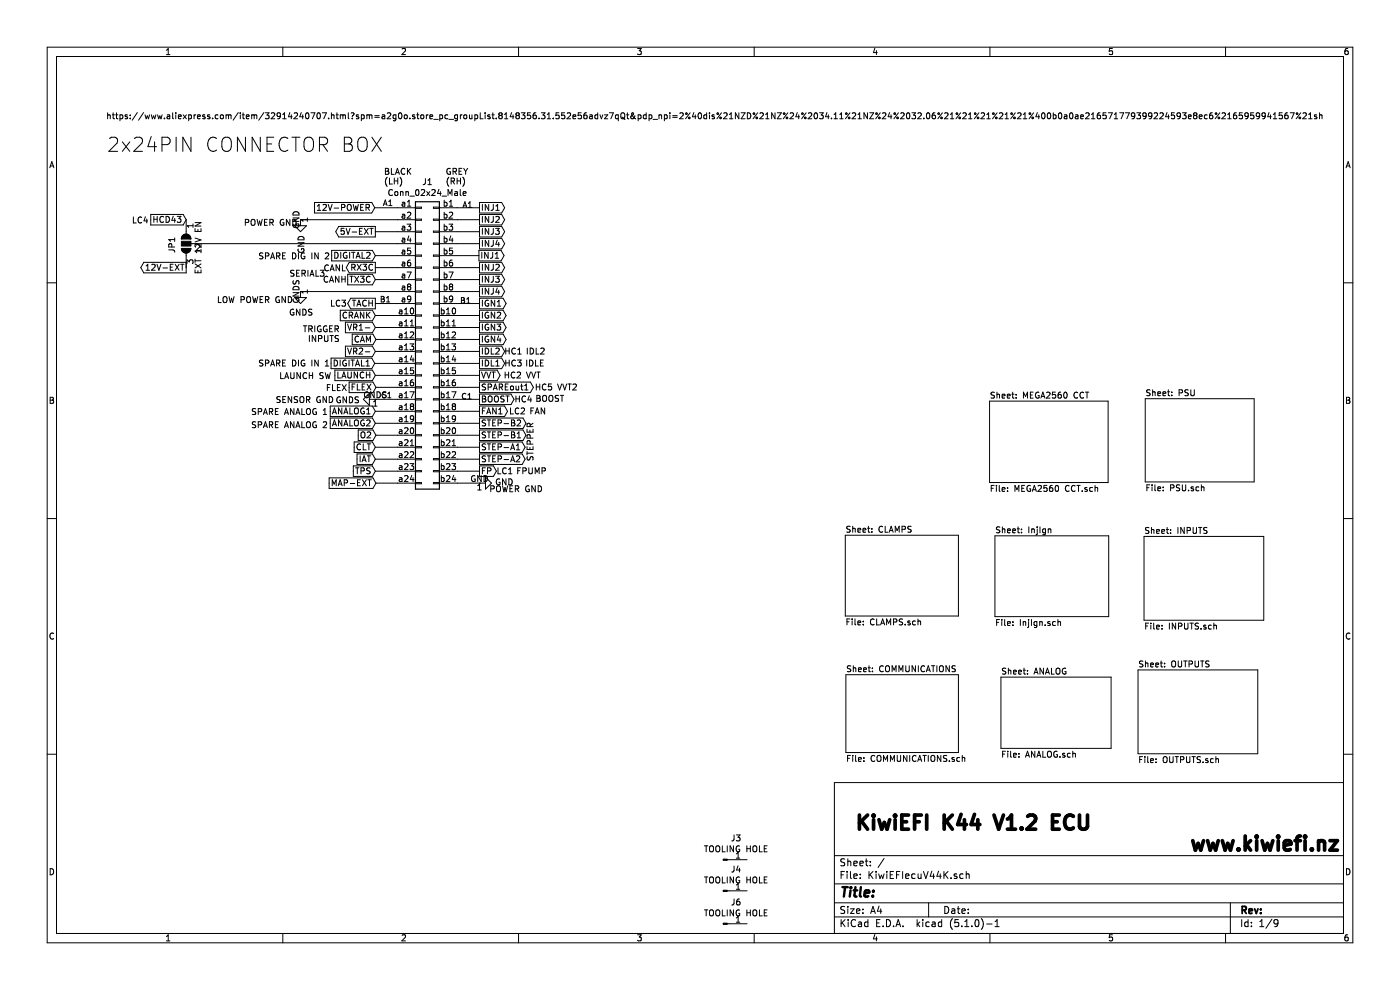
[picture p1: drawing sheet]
EESchema Schematic File Version 4
LIBS:KiwiEFIecuV44K-cache
EELAYER 29 0
EELAYER END
$Descr A4 11693 8268
encoding utf-8
Sheet 1 9
Title ""
Date ""
Rev ""
Comp ""
Comment1 ""
Comment2 ""
Comment3 ""
Comment4 ""
$EndDescr
$Sheet
S 9555 4480 1000 700 
U 5F407370
F0 "INPUTS" 50
F1 "INPUTS.sch" 50
$EndSheet
$Sheet
S 9505 5595 1000 700 
U 5F407400
F0 "OUTPUTS" 50
F1 "OUTPUTS.sch" 50
$EndSheet
Text GLabel 4000 2135 2    50   Output ~ 0
INJ1
Text GLabel 4005 1835 2    50   Output ~ 0
INJ2
Text GLabel 4005 2335 2    50   Output ~ 0
INJ3
Text GLabel 4005 2635 2    50   Output ~ 0
IGN2
Text GLabel 4005 2535 2    50   Output ~ 0
IGN1
Text GLabel 3140 3635 0    50   Input ~ 0
O2
Text GLabel 3135 3835 0    50   Input ~ 0
IAT
Text GLabel 3135 2635 0    50   Input ~ 0
CRANK
Text GLabel 3140 2835 0    50   Input ~ 0
CAM
Text GLabel 4005 2035 2    50   Output ~ 0
INJ4
Text GLabel 4005 2835 2    50   Output ~ 0
IGN4
Text GLabel 3135 3735 0    50   Input ~ 0
CLT
Text GLabel 3135 3935 0    50   Input ~ 0
TPS
Text GLabel 3135 2735 0    50   Input ~ 0
VR1-
Text GLabel 3135 2935 0    50   Input ~ 0
VR2-
Text GLabel 4005 2735 2    50   Output ~ 0
IGN3
Text GLabel 3140 4035 0    50   Input ~ 0
MAP-EXT
Text GLabel 4005 3735 2    50   Output ~ 0
STEP-A1
Text GLabel 4005 3835 2    50   Output ~ 0
STEP-A2
Text GLabel 4005 3635 2    50   Output ~ 0
STEP-B1
Text GLabel 4005 3535 2    50   Output ~ 0
STEP-B2
Text GLabel 4005 3435 2    50   Output ~ 0
FAN1
Text GLabel 4005 3935 2    50   Output ~ 0
FP
Text GLabel 3135 2535 0    50   Output ~ 0
TACH
Text GLabel 3135 1935 0    50   Output ~ 0
5V-EXT
$Comp
L power:GND #PWR?
U 1 1
P 2510 1835
AR Path="/5F2A4133/5F654617" Ref="#PWR?"  Part="1" 
AR Path="/5F2EE5C8/5F654617" Ref="#PWR?"  Part="1" 
AR Path="/5F407446/5F654617" Ref="#PWR?"  Part="1" 
AR Path="/5F4072D0/5F654617" Ref="#PWR?"  Part="1" 
AR Path="/5F654617" Ref="#PWR02"  Part="1" 
AR Path="/5F4B5F1A/5F654617" Ref="#PWR?"  Part="1" 
F 0 "#PWR02" H 2510 1585 50  0001 C CNN
F 1 "GND" V 2515 1707 50  0000 R CNN
F 2 "" H 2510 1835 50  0001 C CNN
F 3 "" H 2510 1835 50  0001 C CNN
	1    2510 1835
	1    0    0    -1  
$EndComp
Text GLabel 3130 1735 0    50   Input ~ 0
12V-POWER
Text GLabel 4005 2935 2    50   Output ~ 0
IDL2
Text GLabel 4005 3035 2    50   Output ~ 0
IDL1
Text GLabel 3135 3135 0    50   Input ~ 0
LAUNCH
Text GLabel 1555 2235 0    50   Output ~ 0
12V-EXT
$Comp
L power:GND #PWR?
U 1 1
P 4005 4035
AR Path="/5F2A4133/5F5179F9" Ref="#PWR?"  Part="1" 
AR Path="/5F2EE5C8/5F5179F9" Ref="#PWR?"  Part="1" 
AR Path="/5F407446/5F5179F9" Ref="#PWR?"  Part="1" 
AR Path="/5F4072D0/5F5179F9" Ref="#PWR?"  Part="1" 
AR Path="/5F5179F9" Ref="#PWR06"  Part="1" 
AR Path="/5F4B5F1A/5F5179F9" Ref="#PWR?"  Part="1" 
F 0 "#PWR06" H 4005 3785 50  0001 C CNN
F 1 "GND" V 4010 3907 50  0000 R CNN
F 2 "" H 4005 4035 50  0001 C CNN
F 3 "" H 4005 4035 50  0001 C CNN
	1    4005 4035
	0    -1   -1   0   
$EndComp
$Sheet
S 8310 4475 950  675 
U 5F73AE2E
F0 "InjIgn" 50
F1 "InjIgn.sch" 50
$EndSheet
Text GLabel 3135 2135 0    50   Input ~ 0
DIGITAL2
Text GLabel 4005 3135 2    50   Output ~ 0
VVT
Text GLabel 4005 3335 2    50   Output ~ 0
BOOST
Text GLabel 3135 3535 0    50   Input ~ 0
ANALOG2
$Sheet
S 8265 3350 990  680 
U 5FECF1D7
F0 "MEGA2560 CCT" 50
F1 "MEGA2560 CCT.sch" 50
$EndSheet
$Sheet
S 9565 3330 910  695 
U 61828FD0
F0 "PSU" 50
F1 "PSU.sch" 50
$EndSheet
$Comp
L Connector_Generic:Conn_02x24_Row_Letter_First J1
U 1 1
P 3520 2835
F 0 "J1" H 3570 4152 50  0000 C CNN
F 1 "Conn_02x24_Male" H 3570 4061 50  0000 C CNN
F 2 "AutomotiveConnectors:Delphi_48pinConnectorBox_AandBconnectors" H 3520 2835 50  0001 C CNN
F 3 "~" H 3520 2835 50  0001 C CNN
	1    3520 2835
	1    0    0    -1  
$EndComp
Text Notes 3720 1550 0    50   ~ 0
GREY\n(RH)
Text Notes 3205 1550 0    50   ~ 0
BLACK\n(LH)
Text Notes 3195 1730 0    47   ~ 0
A1
Text Notes 3170 2535 0    47   ~ 0
B1
Text Notes 3180 3335 0    47   ~ 0
C1
Text Notes 3860 1745 0    47   ~ 0
A1
Text Notes 3840 2545 0    47   ~ 0
B1
Text Notes 3850 3345 0    47   ~ 0
C1
Wire Wire Line
	3320 1735 3130 1735
Wire Wire Line
	3320 1935 3135 1935
Wire Wire Line
	3320 2135 3135 2135
Wire Wire Line
	3320 2235 3135 2235
Wire Wire Line
	3320 2335 3135 2335
Wire Wire Line
	2510 1835 3320 1835
Wire Wire Line
	2510 2435 3320 2435
Wire Wire Line
	3320 2535 3135 2535
Wire Wire Line
	3320 2635 3135 2635
Wire Wire Line
	3320 2735 3135 2735
Wire Wire Line
	3320 2835 3140 2835
Wire Wire Line
	3320 2935 3135 2935
Wire Wire Line
	3320 3135 3135 3135
Wire Wire Line
	3320 3235 3140 3235
Wire Wire Line
	3320 3335 3135 3335
Wire Wire Line
	3320 3535 3135 3535
Wire Wire Line
	3320 3635 3140 3635
Wire Wire Line
	3320 3735 3135 3735
Wire Wire Line
	3320 3835 3135 3835
Wire Wire Line
	3320 3935 3135 3935
Wire Wire Line
	3320 4035 3140 4035
Wire Wire Line
	4005 3335 3820 3335
Wire Wire Line
	4005 3435 3820 3435
Wire Wire Line
	4005 3935 3820 3935
Wire Wire Line
	3820 4035 4005 4035
Text GLabel 4005 3235 2    50   Output ~ 0
SPAREout1
Text GLabel 3130 3035 0    50   Input ~ 0
DIGITAL1
Text GLabel 3135 3435 0    50   Input ~ 0
ANALOG1
$Comp
L Jumper:SolderJumper_3_Open JP1
U 1 1
P 1555 2035
F 0 "JP1" H 1495 2155 50  0000 L CNN
F 1 "EXT 12V EN" H 1365 1935 50  0000 L CNN
F 2 "Jumper:SolderJumper-3_P1.3mm_Open_RoundedPad1.0x1.5mm_NumberLabels" H 1555 2035 50  0001 C CNN
F 3 "~" H 1555 2035 50  0001 C CNN
	1    1555 2035
	0    -1   1    0   
$EndComp
Text Notes 2300 3375 0    50   ~ 0
SENSOR GND
$Sheet
S 8360 5655 920  595 
U 60006153
F0 "ANALOG" 50
F1 "ANALOG.sch" 50
$EndSheet
Wire Wire Line
	3320 3035 3130 3035
Wire Wire Line
	3135 3435 3320 3435
Text Notes 2720 3275 0    50   ~ 0
FLEX
Text Notes 2700 2275 0    50   ~ 0
CANL
Text Notes 2695 2370 0    50   ~ 0
CANH
Text Notes 2840 2865 2    50   ~ 0
TRIGGER\nINPUTS
Text Notes 2095 3585 0    50   ~ 0
SPARE ANALOG 2
Text GLabel 3140 3235 0    50   Input ~ 0
FLEX
Text Notes 4470 3365 0    50   ~ 0
BOOST
Text Notes 4420 3470 0    50   ~ 0
FAN
Text Notes 4390 2970 0    50   ~ 0
IDL2
Text Notes 4385 3070 0    50   ~ 0
IDLE
Text Notes 4390 3170 0    50   ~ 0
VVT
Text Notes 4465 3270 0    50   ~ 0
HC5
Text Notes 4310 3970 0    50   ~ 0
FPUMP
Text Notes 2330 3175 0    50   ~ 0
LAUNCH SW
Text Notes 2155 3070 0    50   ~ 0
SPARE DIG IN 1
Text Notes 2155 2175 0    50   ~ 0
SPARE DIG IN 2
Text Notes 4210 2970 0    50   ~ 0
HC1
Text Notes 4205 3170 0    50   ~ 0
HC2
Text Notes 4210 3070 0    50   ~ 0
HC3
Text Notes 4295 3370 0    50   ~ 0
HC4
Text Notes 4250 3470 0    50   ~ 0
LC2
Text Notes 4145 3970 0    50   ~ 0
LC1
Text Notes 2755 2570 0    50   ~ 0
LC3
Text Notes 4650 3270 0    50   ~ 0
VVT2
Text Notes 890  1280 0    118  ~ 0
2x24PIN CONNECTOR BOX
Text GLabel 4005 1735 2    50   Output ~ 0
INJ1
Text GLabel 4005 2235 2    50   Output ~ 0
INJ2
Text GLabel 4005 1935 2    50   Output ~ 0
INJ3
Text GLabel 4005 2435 2    50   Output ~ 0
INJ4
Wire Wire Line
	3820 1735 4005 1735
Wire Wire Line
	4005 1835 3820 1835
Wire Wire Line
	3820 1935 4005 1935
Wire Wire Line
	3820 2035 4005 2035
Text Notes 2095 3475 0    50   ~ 0
SPARE ANALOG 1
$Sheet
S 7065 5635 940  650 
U 5FF7909B
F0 "COMMUNICATIONS" 50
F1 "COMMUNICATIONS.sch" 50
$EndSheet
$Sheet
S 7060 4470 945  675 
U 5FFE99EC
F0 "CLAMPS" 50
F1 "CLAMPS.sch" 50
$EndSheet
Text GLabel 3135 2335 0    50   Input ~ 0
TX3C
Text GLabel 3135 2235 0    50   Output ~ 0
RX3C
Text Notes 2035 1895 0    50   ~ 0
POWER GND
Text Notes 4085 4120 0    50   ~ 0
POWER GND
Text Notes 1810 2540 0    50   ~ 0
LOW POWER GND
$Comp
L power:GNDS #PWR04
U 1 1
P 2510 2435
F 0 "#PWR04" H 2510 2185 50  0001 C CNN
F 1 "GNDS" H 2515 2262 50  0000 C CNN
F 2 "" H 2510 2435 50  0001 C CNN
F 3 "" H 2510 2435 50  0001 C CNN
	1    2510 2435
	1    0    0    -1  
$EndComp
$Comp
L power:GNDS #PWR05
U 1 1
P 3135 3335
F 0 "#PWR05" H 3135 3085 50  0001 C CNN
F 1 "GNDS" V 3140 3207 50  0000 R CNN
F 2 "" H 3135 3335 50  0001 C CNN
F 3 "" H 3135 3335 50  0001 C CNN
	1    3135 3335
	0    1    1    0   
$EndComp
Wire Wire Line
	3820 2535 4005 2535
Wire Wire Line
	3820 2635 4005 2635
Wire Wire Line
	3820 2735 4005 2735
Wire Wire Line
	3820 2835 4005 2835
Text Notes 4465 3855 1    50   ~ 0
STEPPER
Text GLabel 1555 1835 0    50   Input ~ 0
HCD43
Wire Wire Line
	1705 2035 3320 2035
Wire Wire Line
	3820 2135 4000 2135
Wire Wire Line
	3820 2235 4005 2235
Wire Wire Line
	3820 2335 4005 2335
Wire Wire Line
	3820 2435 4005 2435
$Comp
L Connector:Conn_01x01_Male J3
U 1 1
P 6040 7180
F 0 "J3" H 6148 7361 50  0000 C CNN
F 1 "TOOLING HOLE" H 6148 7270 50  0000 C CNN
F 2 "NeilsShields:ToolingHole" H 6040 7180 50  0001 C CNN
F 3 "~" H 6040 7180 50  0001 C CNN
	1    6040 7180
	1    0    0    -1  
$EndComp
$Comp
L Connector:Conn_01x01_Male J4
U 1 1
P 6040 7440
F 0 "J4" H 6148 7621 50  0000 C CNN
F 1 "TOOLING HOLE" H 6148 7530 50  0000 C CNN
F 2 "NeilsShields:ToolingHole" H 6040 7440 50  0001 C CNN
F 3 "~" H 6040 7440 50  0001 C CNN
	1    6040 7440
	1    0    0    -1  
$EndComp
$Comp
L Connector:Conn_01x01_Male J6
U 1 1
P 6040 7715
F 0 "J6" H 6148 7896 50  0000 C CNN
F 1 "TOOLING HOLE" H 6148 7805 50  0000 C CNN
F 2 "NeilsShields:ToolingHole" H 6040 7715 50  0001 C CNN
F 3 "~" H 6040 7715 50  0001 C CNN
	1    6040 7715
	1    0    0    -1  
$EndComp
Wire Wire Line
	3820 2935 4005 2935
Wire Wire Line
	3820 3035 4005 3035
Wire Wire Line
	3820 3135 4005 3135
Wire Wire Line
	3820 3235 4005 3235
Wire Wire Line
	3820 3835 4005 3835
Wire Wire Line
	3820 3735 4005 3735
Wire Wire Line
	3820 3635 4005 3635
Wire Wire Line
	3820 3535 4005 3535
Text Notes 2415 2320 0    50   ~ 0
SERIAL3
Text Notes 1100 1875 0    50   ~ 0
LC4
Text Notes 7135 6950 0    118  ~ 24
KiwiEFI K44 V1.2 ECU
Text Notes 9930 7125 0    118  ~ 24
www.kiwiefi.nz
Text Notes 885  1005 0    50   ~ 0
https://www.aliexpress.com/item/32914240707.html?spm=a2g0o.store_pc_groupList.8148356.31.552e56advz7qQt&pdp_npi=2%40dis%21NZD%21NZ%24%2034.11%21NZ%24%2032.06%21%21%21%21%21%400b0a0ae216571779399224593e8ec6%2165959941567%21sh
$EndSCHEMATC
